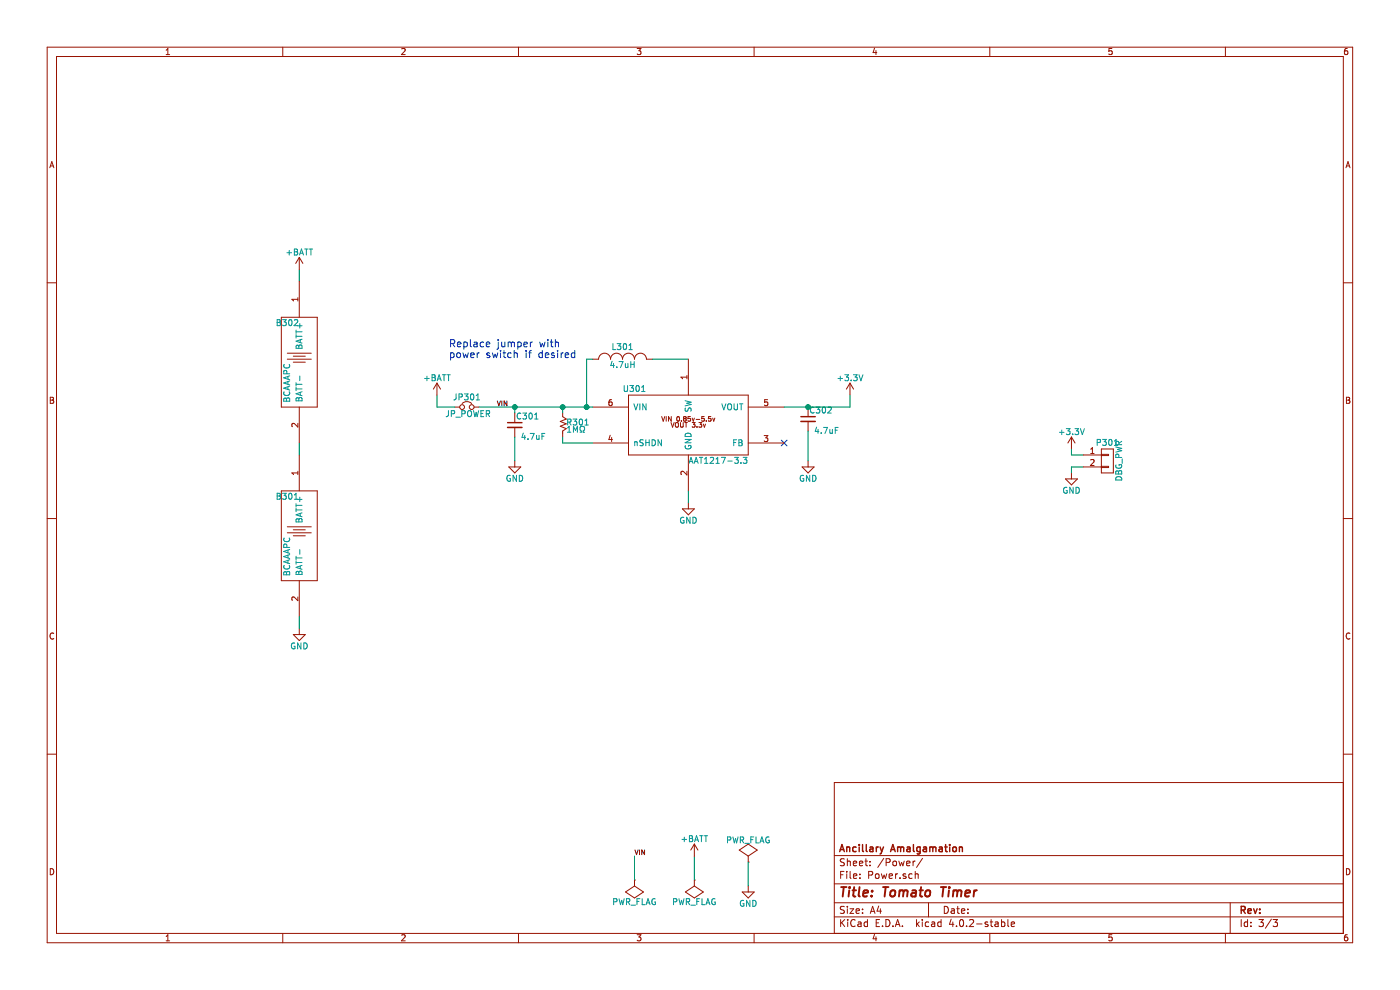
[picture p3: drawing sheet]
EESchema Schematic File Version 2
LIBS:power
LIBS:device
LIBS:transistors
LIBS:conn
LIBS:linear
LIBS:regul
LIBS:74xx
LIBS:cmos4000
LIBS:adc-dac
LIBS:memory
LIBS:xilinx
LIBS:microcontrollers
LIBS:dsp
LIBS:microchip
LIBS:analog_switches
LIBS:motorola
LIBS:texas
LIBS:intel
LIBS:audio
LIBS:interface
LIBS:digital-audio
LIBS:philips
LIBS:display
LIBS:cypress
LIBS:siliconi
LIBS:opto
LIBS:atmel
LIBS:contrib
LIBS:valves
LIBS:Borgel Custom
LIBS:sympetrum-v2 NFF1.1-cache
EELAYER 25 0
EELAYER END
$Descr A4 11693 8268
encoding utf-8
Sheet 3 3
Title "Tomato Timer"
Date ""
Rev ""
Comp "Ancillary Amalgamation"
Comment1 ""
Comment2 ""
Comment3 ""
Comment4 ""
$EndDescr
$Comp
L Jumper_NC_Small JP301
U 1 1
P 3900 3400
F 0 "JP301" H 3900 3480 50  0000 C CNN
F 1 "JP_POWER" H 3910 3340 50  0000 C CNN
F 2 "Socket_Strips:Socket_Strip_Straight_1x02" H 3900 3400 50  0001 C CNN
F 3 "" H 3900 3400 50  0000 C CNN
	1    3900 3400
	1    0    0    -1  
$EndComp
$Comp
L C_Small C301
U 1 1
P 4300 3550
F 0 "C301" H 4310 3620 50  0000 L CNN
F 1 "4.7uF" H 4350 3450 50  0000 L CNN
F 2 "Capacitors_SMD:C_0805_HandSoldering" H 4300 3550 50  0001 C CNN
F 3 "" H 4300 3550 50  0000 C CNN
	1    4300 3550
	1    0    0    -1  
$EndComp
$Comp
L C_Small C302
U 1 1
P 6750 3500
F 0 "C302" H 6760 3570 50  0000 L CNN
F 1 "4.7uF" H 6800 3400 50  0000 L CNN
F 2 "Capacitors_SMD:C_0805_HandSoldering" H 6750 3500 50  0001 C CNN
F 3 "" H 6750 3500 50  0000 C CNN
	1    6750 3500
	1    0    0    -1  
$EndComp
$Comp
L INDUCTOR_SMALL L301
U 1 1
P 5200 3000
F 0 "L301" H 5200 3100 50  0000 C CNN
F 1 "4.7uH" H 5200 2950 50  0000 C CNN
F 2 "Inductors:Inductor_1212" H 5200 3000 50  0001 C CNN
F 3 "" H 5200 3000 50  0000 C CNN
	1    5200 3000
	1    0    0    -1  
$EndComp
NoConn ~ 6550 3700
$Comp
L GND #PWR024
U 1 1
P 4300 3850
F 0 "#PWR024" H 4300 3600 50  0001 C CNN
F 1 "GND" H 4300 3700 50  0000 C CNN
F 2 "" H 4300 3850 50  0000 C CNN
F 3 "" H 4300 3850 50  0000 C CNN
	1    4300 3850
	1    0    0    -1  
$EndComp
$Comp
L GND #PWR025
U 1 1
P 6750 3850
F 0 "#PWR025" H 6750 3600 50  0001 C CNN
F 1 "GND" H 6750 3700 50  0000 C CNN
F 2 "" H 6750 3850 50  0000 C CNN
F 3 "" H 6750 3850 50  0000 C CNN
	1    6750 3850
	1    0    0    -1  
$EndComp
Text Label 4150 3400 0    39   ~ 0
VIN
$Comp
L GND #PWR026
U 1 1
P 5750 4200
F 0 "#PWR026" H 5750 3950 50  0001 C CNN
F 1 "GND" H 5750 4050 50  0000 C CNN
F 2 "" H 5750 4200 50  0000 C CNN
F 3 "" H 5750 4200 50  0000 C CNN
	1    5750 4200
	1    0    0    -1  
$EndComp
$Comp
L +3.3V #PWR027
U 1 1
P 7100 3300
F 0 "#PWR027" H 7100 3150 50  0001 C CNN
F 1 "+3.3V" H 7100 3440 50  0000 C CNN
F 2 "" H 7100 3300 50  0000 C CNN
F 3 "" H 7100 3300 50  0000 C CNN
	1    7100 3300
	1    0    0    -1  
$EndComp
$Comp
L AAT1217-3.3 U301
U 1 1
P 5750 3550
F 0 "U301" H 5300 3850 50  0000 C CNN
F 1 "AAT1217-3.3" H 6000 3250 50  0000 C CNN
F 2 "TO_SOT_Packages_SMD:SOT-23-6" H 5750 3550 50  0001 C CNN
F 3 "DOCUMENTATION" H 5750 3550 50  0001 C CNN
F 4 "863-1496-1-ND" H 5750 3550 50  0001 C CNN "DigiKey"
	1    5750 3550
	1    0    0    -1  
$EndComp
$Comp
L PWR_FLAG #FLG028
U 1 1
P 6250 7200
F 0 "#FLG028" H 6250 7295 50  0001 C CNN
F 1 "PWR_FLAG" H 6250 7380 50  0000 C CNN
F 2 "" H 6250 7200 50  0000 C CNN
F 3 "" H 6250 7200 50  0000 C CNN
	1    6250 7200
	1    0    0    -1  
$EndComp
$Comp
L GND #PWR029
U 1 1
P 6250 7400
F 0 "#PWR029" H 6250 7150 50  0001 C CNN
F 1 "GND" H 6250 7250 50  0000 C CNN
F 2 "" H 6250 7400 50  0000 C CNN
F 3 "" H 6250 7400 50  0000 C CNN
	1    6250 7400
	1    0    0    -1  
$EndComp
$Comp
L R_Squig_Small R301
U 1 1
P 4700 3550
F 0 "R301" H 4730 3570 50  0000 L CNN
F 1 "1MΩ" H 4730 3510 50  0000 L CNN
F 2 "Resistors_SMD:R_0805" H 4700 3550 50  0001 C CNN
F 3 "" H 4700 3550 50  0000 C CNN
	1    4700 3550
	1    0    0    -1  
$EndComp
$Comp
L BCAAAPC B301
U 1 1
P 2500 4450
F 0 "B301" H 2400 4750 50  0000 C CNN
F 1 "BCAAAPC" V 2400 4250 50  0000 C CNN
F 2 "Borgel Custom:BCAAAPC" H 2000 3925 50  0001 C CNN
F 3 "DOCUMENTATION" H 2150 3975 50  0001 C CNN
F 4 "BCAAAPC-ND" H 2100 3850 50  0001 C CNN "DigiKey"
	1    2500 4450
	1    0    0    -1  
$EndComp
$Comp
L GND #PWR030
U 1 1
P 2500 5250
F 0 "#PWR030" H 2500 5000 50  0001 C CNN
F 1 "GND" H 2500 5100 50  0000 C CNN
F 2 "" H 2500 5250 50  0000 C CNN
F 3 "" H 2500 5250 50  0000 C CNN
	1    2500 5250
	1    0    0    -1  
$EndComp
Wire Wire Line
	5750 4100 5750 4200
Wire Wire Line
	4700 3700 4700 3650
Wire Wire Line
	4300 3650 4300 3850
Connection ~ 6750 3400
Wire Wire Line
	4700 3400 4700 3450
Wire Wire Line
	4300 3400 4300 3450
Wire Wire Line
	6750 3600 6750 3850
Connection ~ 4300 3400
Connection ~ 4700 3400
Wire Wire Line
	4950 3700 4700 3700
Connection ~ 4900 3400
Wire Wire Line
	4900 3400 4900 3000
Wire Wire Line
	4900 3000 4950 3000
Wire Wire Line
	5750 3000 5450 3000
Wire Wire Line
	6550 3400 7100 3400
Wire Wire Line
	4000 3400 4950 3400
Wire Wire Line
	7100 3400 7100 3300
Wire Wire Line
	3650 3300 3650 3400
Wire Wire Line
	6250 7200 6250 7400
Wire Wire Line
	2500 2250 2500 2350
Wire Wire Line
	2500 5150 2500 5250
$Comp
L +BATT #PWR031
U 1 1
P 3650 3300
F 0 "#PWR031" H 3650 3150 50  0001 C CNN
F 1 "+BATT" H 3650 3440 50  0000 C CNN
F 2 "" H 3650 3300 50  0000 C CNN
F 3 "" H 3650 3300 50  0000 C CNN
	1    3650 3300
	1    0    0    -1  
$EndComp
$Comp
L +BATT #PWR032
U 1 1
P 2500 2250
F 0 "#PWR032" H 2500 2100 50  0001 C CNN
F 1 "+BATT" H 2500 2390 50  0000 C CNN
F 2 "" H 2500 2250 50  0000 C CNN
F 3 "" H 2500 2250 50  0000 C CNN
	1    2500 2250
	1    0    0    -1  
$EndComp
$Comp
L PWR_FLAG #FLG033
U 1 1
P 5800 7350
F 0 "#FLG033" H 5800 7445 50  0001 C CNN
F 1 "PWR_FLAG" H 5800 7530 50  0000 C CNN
F 2 "" H 5800 7350 50  0000 C CNN
F 3 "" H 5800 7350 50  0000 C CNN
	1    5800 7350
	-1   0    0    1   
$EndComp
Wire Wire Line
	5800 7150 5800 7350
$Comp
L +BATT #PWR034
U 1 1
P 5800 7150
F 0 "#PWR034" H 5800 7000 50  0001 C CNN
F 1 "+BATT" H 5800 7290 50  0000 C CNN
F 2 "" H 5800 7150 50  0000 C CNN
F 3 "" H 5800 7150 50  0000 C CNN
	1    5800 7150
	1    0    0    -1  
$EndComp
Wire Wire Line
	3650 3400 3800 3400
Text Notes 3750 3000 0    60   ~ 0
Replace jumper with\npower switch if desired
$Comp
L GND #PWR035
U 1 1
P 8950 3950
F 0 "#PWR035" H 8950 3700 50  0001 C CNN
F 1 "GND" H 8950 3800 50  0000 C CNN
F 2 "" H 8950 3950 50  0000 C CNN
F 3 "" H 8950 3950 50  0000 C CNN
	1    8950 3950
	1    0    0    -1  
$EndComp
$Comp
L +3.3V #PWR036
U 1 1
P 8950 3750
F 0 "#PWR036" H 8950 3600 50  0001 C CNN
F 1 "+3.3V" H 8950 3890 50  0000 C CNN
F 2 "" H 8950 3750 50  0000 C CNN
F 3 "" H 8950 3750 50  0000 C CNN
	1    8950 3750
	1    0    0    -1  
$EndComp
$Comp
L CONN_01X02 P301
U 1 1
P 9250 3850
F 0 "P301" H 9250 4000 50  0000 C CNN
F 1 "DBG_PWR" V 9350 3850 50  0000 C CNN
F 2 "Pin_Headers:Pin_Header_Straight_1x02" H 9250 3850 50  0001 C CNN
F 3 "" H 9250 3850 50  0000 C CNN
	1    9250 3850
	1    0    0    -1  
$EndComp
Wire Wire Line
	9050 3900 8950 3900
Wire Wire Line
	8950 3900 8950 3950
Wire Wire Line
	8950 3750 8950 3800
Wire Wire Line
	8950 3800 9050 3800
$Comp
L PWR_FLAG #FLG037
U 1 1
P 5300 7350
F 0 "#FLG037" H 5300 7445 50  0001 C CNN
F 1 "PWR_FLAG" H 5300 7530 50  0000 C CNN
F 2 "" H 5300 7350 50  0000 C CNN
F 3 "" H 5300 7350 50  0000 C CNN
	1    5300 7350
	-1   0    0    1   
$EndComp
Wire Wire Line
	5300 7150 5300 7350
Text Label 5300 7150 0    39   ~ 0
VIN
$Comp
L BCAAAPC B302
U 1 1
P 2500 3000
F 0 "B302" H 2400 3300 50  0000 C CNN
F 1 "BCAAAPC" V 2400 2800 50  0000 C CNN
F 2 "Borgel Custom:BCAAAPC" H 2000 2475 50  0001 C CNN
F 3 "DOCUMENTATION" H 2150 2525 50  0001 C CNN
F 4 "BCAAAPC-ND" H 2100 2400 50  0001 C CNN "DigiKey"
	1    2500 3000
	1    0    0    -1  
$EndComp
Wire Wire Line
	2500 3700 2500 3800
$EndSCHEMATC
